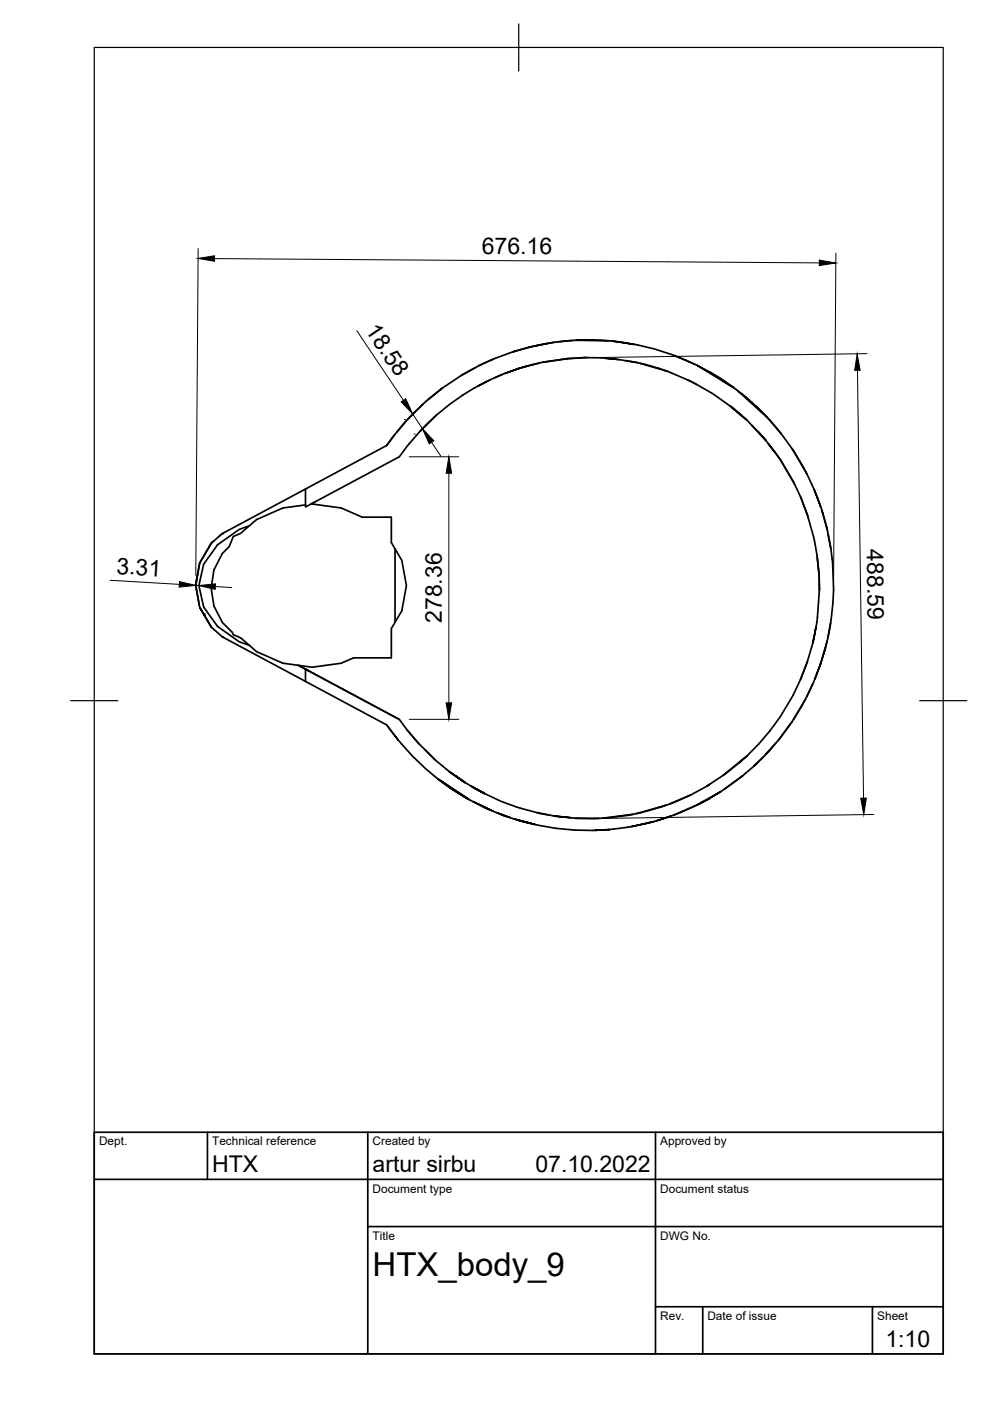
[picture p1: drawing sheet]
<svg xmlns="http://www.w3.org/2000/svg" width="210mm" height="297mm" viewBox="0 0 210 297" stroke-linecap="round" stroke-linejoin="round" font-family="sans-serif">
<!-- layer: Visible -->
<g fill="none" stroke="#000" stroke-width=".36">
<path d="M100.8 77.9l-3.1 1.8M101.6 77.5a54.6 54.6 0 0 0-7.7 4.7M104.4 76.2l-2.8 1.3M106.6 79.4l-1.7 .7M107.1 79.2l-3.9 1.7-1.9 1 2.6-1.4M107.1 79.2l2.9-1.1zM108.7 74.6l-4.3 1.6M111.7 77.6l-2 .6M114.4 77l-4.4 1.1M116 72.8l-3.8 .8-3.5 1 3.9-1.1M117.5 72.6l-5.3 1M120.2 76.1v-.1a48.3 48.3 0 0 0-10.2 2.1"/>
<path d="M120.2 76.1l-5.1 .7M121.4 72.2l-3.2 .3M122.1 72.1l-.7 .1a49.1 49.1 0 0 0-8.1 1.2M124.4 75.8l-4.2 .3M128.4 76a49.6 49.6 0 0 0-8.2 0M129.1 72.2l-7-.1h5.4l2.3 .2M129.8 72.3l4.6 .7zM131.2 76.2l-2.8-.2a48.4 48.4 0 0 1 27 10.5M132.6 76.5l2.6 .4M134.4 73a46.8 46.8 0 0 1 8.6 2.4M135.8 77.1l5.8 1.6M143 75.4l4.4 1.9"/>
<path d="M143 75.4l4.8 2.1M150.4 78.8l-2.6-1.3 7.2 4.4M152 79.8l-1.6-1 4.6 3.1M83.6 92.3l-1.6 2.2M86.1 89.3l-4.1 5.2M89.8 85.6l-3.4 3.3M90.8 84.7l3.1-2.5zM90.8 84.7l-3.3 3.1-3.4 3.9M92.5 88.1a49.9 49.9 0 0 0-7.8 8.7l-19.9 10.7v-3.8l17.2-9.2M92.5 88.1l-3.4 3.3M101.3 81.9a45.7 45.7 0 0 0-8.8 6.2M145.8 80.5l1.9 1"/>
<path d="M154.8 86.1l3.6 3M155 81.9l.6 .3-3.6-2.4 3.3 2.2M155.1 86.3l2.2 1.9M155.6 82.2l.8 .7M156.3 87.3l2.1 1.8M157.2 83.5l-.8-.6 6.2 5.6M157.2 83.5l.6 .5M157.2 83.5l4.5 4M158.4 89.1l2.5 2.6M159.4 90.2l1.6 1.7M160.4 86.2l-2.6-2.2 3.9 3.5M160.4 86.2l2.7 2.8 2.5 2.9"/>
<path d="M160.4 86.2l.6 .6M160.9 91.7l.9 1M160.9 91.7l2 2.4M161 91.9l1.5 1.6M161 91.9l1.3 1.4M161.7 87.5l.9 1M162.3 93.3l.1 .1M162.6 88.5l3 3.4M165.6 91.9l2.4 3.3M42.3 119.4l-.8 4.7M44.5 115.7l-.2 .4M44.8 115.2l-2.5 4.2"/>
<path d="M44.8 115.2l-.2 .3M44.9 115l-.1 .2M45.3 114.7l-.3 .3M46.5 113.6v.1M46.7 113.5h.1M52.9 111.5l-1.9 1.6-1.5 .6-.9 2.2-1.5 1.5a12.3 12.3 0 0 0 2.2 16.7l.2 .5 1.7 .7 1.7 1.5M64.8 107l-4.8 .7-5.6 2.5-1.5 1.3-2.2 .8-4.6 3.2-2.9 4.1-1 4.5 1 4.6 2.9 4.1 4.6 3.3 2.2 .7M64.8 103.7l-17.7 9.4-2.3 2.1M66.8 106.4l-.9 .5 6.4 .8 4.5 2h6.2v5.3l2.2 3.8 1 5.3-1 5.4-2.2 3.8v6.2h-8l-2.7 1.1-6.1 .9-2.9-.4 2.2 1.2M83.8 116.4v15.5M168.4 102.6l-3-5.2-2.5-3.3a52 52 0 0 1 6.8 11.2M169.7 105.3a48.9 48.9 0 0 1 4 20l-.4 5.6-.3 2"/>
<path d="M169.7 105.3l1.6 4.3M171.1 100.5l-3.1-5.3a49.2 49.2 0 0 1 4.6 8.5M172.6 103.7l1.4 3.7zM173.2 117.8l.5 4.2v3.1M174 107.4l.2 .7M175.4 112.4l-1.2-4.3a42.3 42.3 0 0 1 1.8 7.4M175.6 113.2l.4 2.4M176 115.5a47.8 47.8 0 0 1 .1 16.6l-.1 .5M176 115.6l.1 .6M41.5 124.1h.1M41.5 124.1l.8 4.7M41.7 125.1h.1"/>
<path d="M42 121.2l-.5 2.9M42.2 128.2l.1 .1M42.3 128.8l2.5 4.2zM44.8 133l2.3 2 34.9 18.7 2.5 3.2-2.2-2.8M45.3 133.4l.1 .1M52.9 136.8l1.5 1.4 5.6 2.4 3.3 .5 1.5 .8M172.3 136.3l-1.2 4.2-1.4 3.5M173 132.9l-.7 3.4zM175.4 135.9l-1.4 4.8M175.5 135.2l-1.6 5.9M176 132.6h.1M176 132.6l-.5 2.6"/>
<path d="M176.1 132.1l-.6 3.1M64.8 141.9l19.9 10.6a50.8 50.8 0 0 0 10.6 11.1M64.8 141.9v2.6M64.8 141.9l.7 .4M65.5 142.3l19.2 10.2M84.5 156.9a52.8 52.8 0 0 0 12.7 11.3M86.3 154.7l2.6 3.1M90.1 159l2.2 2.1M165.1 156.8l-2.8 3.2 2.2-2.4M167.9 153.1l-2.8 3.7M168.3 152.5l-.4 .6M169.7 144a49.8 49.8 0 0 1-11.3 16.2"/>
<path d="M170.7 148.4l-2.4 4.1M171.2 140.2l-1.5 3.8M172.3 145l-1.3 2.8M172.7 144l-2 4.4M174 140.7l-1.3 3.3zM92.8 165.1l.2 .2M93 165.3l2.6 1.9M93 165.3l.3 .2M93.6 165.7l5.9 3.9M94.7 166.4l1.4 1.1M94.7 166.4l-1.4-.9 2.2 1.4M94.7 166.4l4.8 3.2"/>
<path d="M95.3 163.6a48.1 48.1 0 0 0 25.6 9.8l-3.6-.4M95.3 163.6l3.3 2.3-1.9-1.3M95.3 163.6l.8 .6M95.5 167l1.1 .6M95.7 167.1l1.1 .8M95.7 167.1l.4 .4M95.7 167.1v.1M96.1 167.5l3.1 1.9M96.6 167.6l.8 .6M96.6 167.6l2.6 1.8M96.6 164.6l1.9 1.2M96.8 167.9l2.1 1.3z"/>
<path d="M98.3 168.8l.7 .4M98.9 169.2h.1M99 169.2v.1M99.2 169.4h.1M99.5 169.6l.8 .4M100.3 170l4.3 2zM100.6 167.1l1.8 1M101.5 170.5l2.5 1.2M102.5 171.1l1 .4M102.8 168.3l-2.9-1.6 2.9 1.6M104.6 172l3.6 1.4-3-1.1M105.9 172.5l1.5 .6-1.3-.5"/>
<path d="M106.4 172.7l.3 .2M106.5 172.8l.5 .1M107.4 173.1h.1M108.2 173.4l3.5 1M108.9 173.6l4.5 1.2-1.7-.4M109.5 173.8l1.2 .3M109.7 173.8l2 .6M110 173.9a51.2 51.2 0 0 0 16.1 2.2M113.9 172.3l2.7 .5M120.9 173.4l1.1 .1M122 173.5h5M133.9 175.2l-4.7 .7-3.1 .2 3.1-.2"/>
<path d="M133.9 175.2l4.6-1zM134.3 172.6l-6.5 .9M139.2 174l3-1-3.7 1.2M141.2 170.7l-6.2 1.8M146.6 168.5l-4.6 1.9M147.8 170.7l-5.6 2.3M147.8 170.6l2.6-1.3zM147.8 170.6l-4.9 2.2M149.8 166.8a49 49 0 0 1-27.8 6.7M150.4 169.3l2.5-1.5-4.6 2.6M150.4 166.3l-.6 .5 .6-.5M153.2 164.5l5.2-4.3a59.3 59.3 0 0 1-8 6.1"/>
<path d="M153.6 167.3l3.9-2.8zM153.6 167.3l-.7 .5M159.9 162.4l1.9-1.9zM159.9 162.4l-2.4 2.1M162.3 160l-.5 .5"/>
</g>
<g fill="#000">
<circle cx="47.1" cy="113.1" r=".18"/>
<circle cx="43.2" cy="130.2" r=".18"/>
<circle cx="47.1" cy="135" r=".18"/>
<circle cx="96.7" cy="164.6" r=".18"/>
<circle cx="110.7" cy="174.1" r=".18"/>
<circle cx="111.7" cy="174.4" r=".18"/>
</g>
<!-- layer: Border -->
<path d="M20 10.1h180v276.9h-180zM110 5.1v10M15 148.6h10M195 148.6h10" fill="none" stroke="#000" stroke-width=".25"/>
<!-- layer: TitleBlock -->
<path d="M20 240.1h180v46.9h-180zM20 250h180M44 240.1v9.9M78 240.1v46.9M139 240.1v46.9M78 260.1h122M139 277.1h61M149 277.1v9.9M185 277.1v9.9" fill="none" stroke="#000" stroke-width=".36"/>
<!-- layer: Dimensions -->
<g fill="none" stroke="#000" stroke-width=".21">
<path d="M42 52.7l-.5 69.3M45.5 54.8l128.2 .9M177.2 53.7l-.5 69.2M75.6 70.1l10 14.8M181.8 78.5l1.3 90.7M183.8 75l-57.1 .8M85.7 88.9h.1M86.8 96.8h10.5M87.5 87.8l2.1 3.1M87.8 92h.1M91.5 93.8l2 2.9M95.2 100.3v48.7"/>
<path d="M23.3 123l14.7 .9M41.5 124.1h.7M45.7 124.4l3.4 .2M86.8 152.5h10.5M185.3 172.7l-57.2 .8"/>
</g>
<path d="M42 54.8l3.5-.6v1.2zM173.7 55.1l3.5 .7-3.5 .5zM181.7 75l.7 3.5h-1.2zM85.1 85.2l.9-.7 1.5 3.3zM89.6 90.9l2.4 2.6-1 .6zM95.2 96.8l.6 3.5h-1.2zM38.1 123.3l3.4 .8-3.5 .4zM42.2 124.1l3.5-.3-.1 1.2zM94.6 149h1.2l-.6 3.5zM182.5 169.2h1.2l-.6 3.5z" fill="#000" stroke="#000" stroke-width=".21"/>
<text font-size="7" x="79" y="270.6">HTX_body_9</text>
<g font-size="4.9">
<text x="102.2" y="53.8">676.16</text>
<text x="77.3" y="70" transform="rotate(56 77.3 70)">18.58</text>
<text x="183.8" y="116.4" transform="rotate(89 183.8 116.4)">488.59</text>
<text x="24.6" y="121.6" transform="rotate(3 24.6 121.6)">3.31</text>
<text x="93.7" y="132.1" transform="rotate(-90 93.7 132.1)">278.36</text>
<text x="45" y="248.5">HTX</text>
<text x="79" y="248.5">artur sirbu</text>
<text x="113.5" y="248.5">07.10.2022</text>
<text x="187.7" y="285.7">1:10</text>
</g>
<g font-size="2.5">
<text x="21" y="242.9">Dept.</text>
<text x="45" y="242.9">Technical reference</text>
<text x="79" y="242.9">Created by</text>
<text x="140" y="242.9">Approved by</text>
<text x="79" y="252.8">Document type</text>
<text x="140" y="252.8">Document status</text>
<text x="79" y="262.9">Title</text>
<text x="140" y="262.9">DWG No.</text>
<text x="140" y="279.9">Rev.</text>
<text x="150" y="279.9">Date of issue</text>
<text x="186" y="279.9">Sheet</text>
</g>
</svg>
